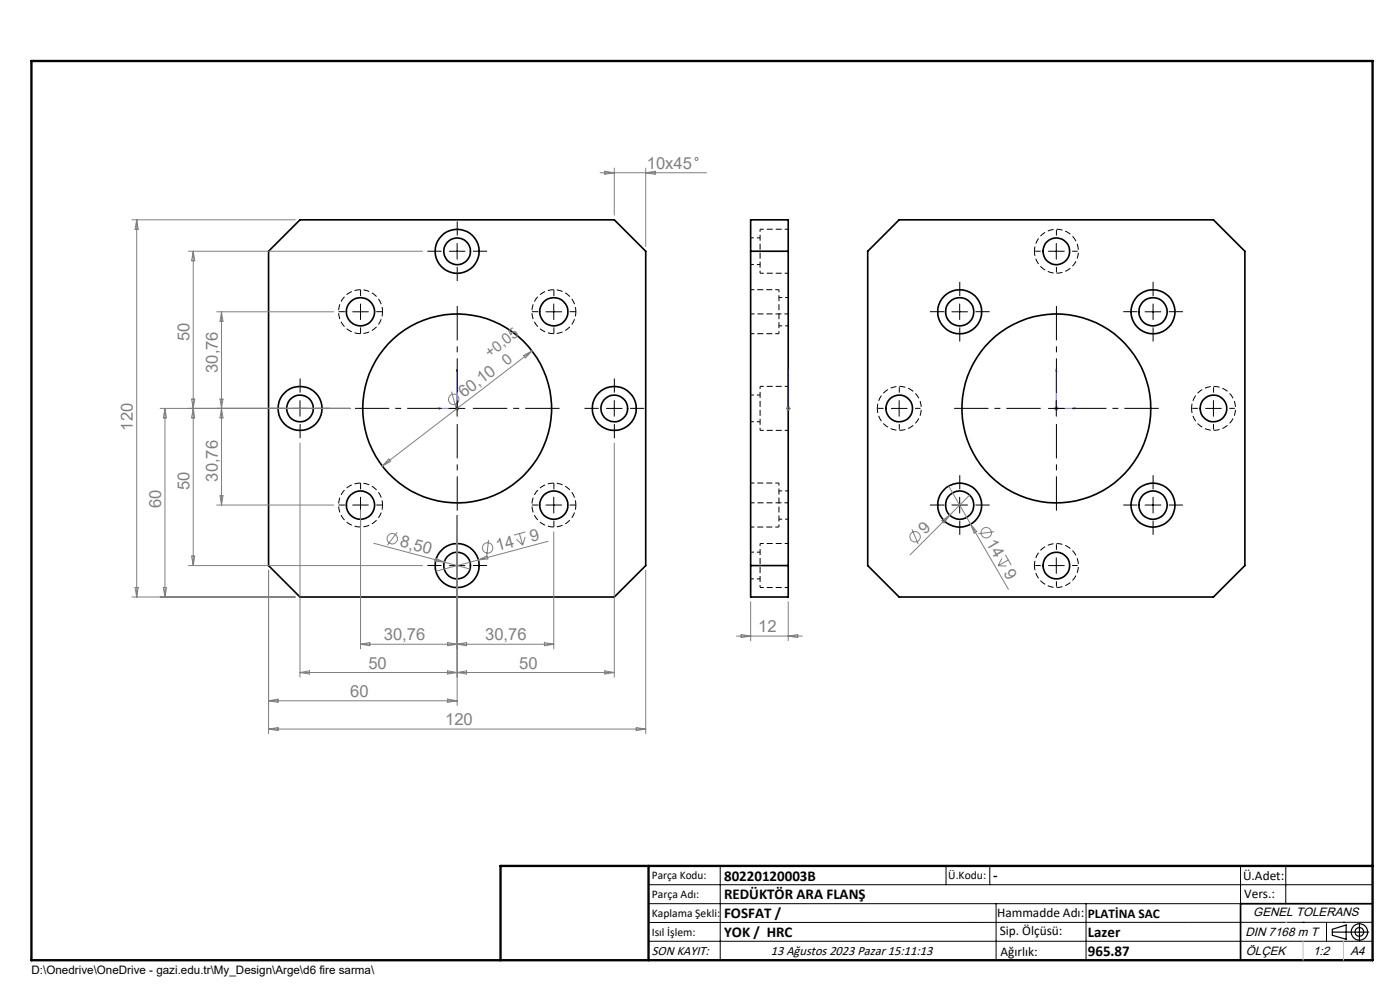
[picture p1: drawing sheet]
<svg xmlns="http://www.w3.org/2000/svg" width="297mm" height="210mm" viewBox="0 0 297 210" stroke-linecap="round" stroke-linejoin="round" font-family="sans-serif">
<path d="M219.4 53.3a4.7 4.7 0 0 1 6.8-4.2 4.7 4.7 0 0 1 .7 8 4.7 4.7 0 0 1-7.4-3.1l-.1-.7M81.2 66.1a4.7 4.7 0 0 0-6.8-4.1 4.7 4.7 0 0 0-.7 7.9 4.7 4.7 0 0 0 7.4-3.1l.1-.7M122.2 66.1a4.7 4.7 0 0 0-6.8-4.1 4.7 4.7 0 0 0-.6 7.9 4.7 4.7 0 0 0 7.3-3.1l.1-.7M186.1 86.6a4.7 4.7 0 0 1 6.8-4.1 4.7 4.7 0 0 1 .6 7.9 4.7 4.7 0 0 1-7.3-3l-.1-.8M252.8 86.6a4.7 4.7 0 0 1 6.8-4.1 4.7 4.7 0 0 1 .6 7.9 4.7 4.7 0 0 1-7.4-3v-.8M81.2 107.1a4.7 4.7 0 0 0-6.8-4.1 4.7 4.7 0 0 0-.7 7.9 4.7 4.7 0 0 0 7.4-3l.1-.8M122.2 107.1a4.7 4.7 0 0 0-6.8-4.1 4.7 4.7 0 0 0-.6 7.9 4.7 4.7 0 0 0 7.3-3l.1-.8M219.4 120a4.7 4.7 0 0 1 6.8-4.2 4.7 4.7 0 0 1 .7 7.9 4.7 4.7 0 0 1-7.4-3l-.1-.7" fill="none" stroke="#000" stroke-width=".21" stroke-dasharray="1.3 .6" stroke-dashoffset=".3" stroke-linecap="butt"/>
<g fill="none" stroke="#000" stroke-width=".35">
<path d="M57 53.3l6.6-6.7h66.7l6.7 6.7v66.7l-6.7 6.6h-66.7l-6.6-6.6zM159.2 46.6h8v80h-8zM159.2 53.3h8M184.1 53.3l6.6-6.7h66.7l6.7 6.7v66.7l-6.7 6.6h-66.7l-6.6-6.6zM159.2 120h8M291.2 191.7h-28v12"/>
<circle cx="97" cy="53.3" r="4.7"/>
<circle cx="97" cy="53.3" r="2.82"/>
<circle cx="224.1" cy="53.3" r="2.83"/>
<circle cx="76.5" cy="66.1" r="3"/>
<circle cx="117.5" cy="66.1" r="3"/>
<circle cx="203.6" cy="66.1" r="3"/>
<circle cx="203.6" cy="66.1" r="4.7"/>
<circle cx="244.6" cy="66.1" r="4.7"/>
<circle cx="244.6" cy="66.1" r="3"/>
<circle cx="63.6" cy="86.6" r="4.7"/>
<circle cx="63.6" cy="86.6" r="2.82"/>
<circle cx="97" cy="86.6" r="20"/>
<circle cx="130.3" cy="86.6" r="4.7"/>
<circle cx="130.3" cy="86.6" r="2.82"/>
<circle cx="190.8" cy="86.6" r="2.84"/>
<circle cx="224.1" cy="86.7" r="20"/>
<circle cx="257.4" cy="86.6" r="2.83"/>
<circle cx="76.5" cy="107.1" r="2.99"/>
<circle cx="97" cy="120" r="4.7"/>
<circle cx="97" cy="120" r="2.82"/>
<circle cx="117.5" cy="107.1" r="3"/>
<circle cx="203.6" cy="107.1" r="3"/>
<circle cx="203.6" cy="107.2" r="4.7"/>
<circle cx="224.1" cy="120" r="2.83"/>
<circle cx="244.6" cy="107.2" r="4.7"/>
<circle cx="244.6" cy="107.1" r="2.99"/>
</g>
<path d="M161.2 48.6v9.4M165.2 61.5v9.3M161.2 82v9.3M161.2 115.3v9.3M165.2 102.5v9.3" fill="none" stroke="#000" stroke-width=".21" stroke-dasharray="1.3 .6" stroke-dashoffset=".7" stroke-linecap="butt"/>
<path d="M161.2 58h6M167.2 48.6h-6M159.2 70.8h6M165.2 61.5h-6M161.2 91.3h6M167.2 82h-6M159.2 111.8h6M165.2 102.5h-6M167.2 115.3h-6M161.2 124.6h6" fill="none" stroke="#000" stroke-width=".21" stroke-dasharray="1.3 .6" stroke-dashoffset=".5" stroke-linecap="butt"/>
<path d="M159.2 56.1h2M161.2 50.5h-2M165.2 69.1h2M167.2 63.1h-2M159.2 89.5h2M161.2 83.8h-2M161.2 117.1h-2M165.2 110.1h2M167.2 104.1h-2M159.2 122.8h2" fill="none" stroke="#000" stroke-width=".21" stroke-dasharray="1.3 .6" stroke-dashoffset=".6" stroke-linecap="butt"/>
<path d="M167.2 66.6h-8M159.2 106.7h8" fill="none" stroke="#000" stroke-width=".21" stroke-dasharray="1.3 .6" stroke-dashoffset=".4" stroke-linecap="butt"/>
<g fill="none" stroke="#808080" stroke-width=".21">
<path d="M127.3 36.6h22.6M128.3 36.3l2 .3-2 .4zM130.3 35.7v9.9M137 35.7v16.6M137 36.6l2-.3v.7zM28 46.6h34.7M29 46.6v80M29 46.6l.3 2h-.7zM40 53.3h49.6M41 53.3v66.7M41 53.3l.3 2h-.7zM46 66.1h24.8"/>
<path d="M47 66.1v41M47 66.1l.3 2h-.6zM111.1 75.4l1.8-1-1.4 1.5zM112.9 74.4l-31.8 24.4M34 86.6h40.3M35 86.6l.3 2h-.7zM35 86.6v40M40.6 84.7h.7l-.3 1.9zM41 86.6l.3 2h-.7zM46.7 84.7h.6l-.3 1.9zM47 86.6l.3 2h-.6zM63.6 94v49.6"/>
<path d="M82.5 97.4l.4 .5-1.8 .9zM95.8 83.1l.9 3.3M96.5 86.6h1M96.6 86.3l.7 .7M97 86.1v1M97.3 86.3l-.7 .7M130.3 94v49.6M166.7 86.6h1M166.9 86.3l.7 .7M167.2 86.1v1M167.6 86.3l-.7 .7M223.6 86.6h1"/>
<path d="M223.7 86.3l.7 .7M224.1 86.1v1M224.4 86.3l-.7 .7M40 120h49.6M40.6 118h.7l-.3 2zM46 107.1h24.8M46.7 105.2h.6l-.3 1.9zM76.5 108.2v29.4M79.3 115.2l14.9 4M84.2 112.9l-2 2.7M92.4 118.4l1.8 .8-2-.1zM94.2 119.2l5.5 1.5"/>
<path d="M97 109.4v40.2M101.5 118.8l1.8-.9 .2 .7zM103.6 114.5l-.3 3.4M109.6 114.4l1.3 1.2M110.2 113.2l.7 2.4M111.4 113.9l-.5 1.7M111.4 112.8l-2.4 .7M116.3 114.8l-23.8 6.4M117.5 112.8v24.8M193.5 112.3l1.3 3.1M199.8 110.4l1.7-1.1-1.2 1.6zM201.3 103.1l4.6 8.1"/>
<path d="M201.5 109.3l-8.5 8.4M205.7 105l-4.2 4.3M205.9 111.2l8 13.8M205.9 111.2l1.3 1.6-.5 .3zM210.9 112.8l-3.4 .4M212.5 118.5l-.8 1.5M213.3 117.7l1.2 2.2M213.9 118.8l-2.2 1.2M28 126.6h34.7M28.6 124.6h.7l-.3 2zM34.6 124.6h.7l-.3 2zM57 121v34.6"/>
<path d="M76.5 136.7h41M76.5 136.7l2-.4v.7zM95 136.3l2 .4-2 .3zM97 136.7l2-.4v.7zM115.5 136.3l2 .4-2 .3zM137 121v34.6M156.2 134.9h14M157.2 134.6l2 .3-2 .3zM159.2 127.6v8.3M167.2 127.6v8.3M167.2 134.9l2-.3v.6zM211.7 120l1.8 .1"/>
<path d="M57 148.7h40M57 148.7l2-.4v.7zM57 154.6l2-.3v.7zM57 154.6h80M63.6 142.7h66.7M63.6 142.7l2.1-.4v.7zM95 148.3l2 .4-2 .3zM95 142.3l2 .4-2 .3zM97 142.7l2-.4v.7zM128.3 142.3l2 .4-2 .3zM135 154.3l2 .3-2 .4z"/>
<circle cx="147.7" cy="33.7" r=".32"/>
<circle cx="96.2" cy="84.7" r="1.1"/>
<circle cx="83.2" cy="114.3" r="1.1"/>
<circle cx="103.5" cy="116.2" r="1.1"/>
<circle cx="194.1" cy="113.9" r="1.11"/>
<circle cx="209.2" cy="113" r="1.1"/>
</g>
<g fill="none" stroke="#000" stroke-width=".25">
<path d="M282.6 197.7h7.8M282.6 197.1l3-.9v3l-3-.8zM288.4 195.8v3.8M106.2 203.7h185"/>
<circle cx="288.4" cy="197.7" r="1.74"/>
<circle cx="288.4" cy="197.7" r=".93"/>
</g>
<path d="M97 78.3v8.3h-4.2M97 78.3l.1 .4h-.2zM167.2 78.3v.4v-.4M167.2 78.3v8.3M224.1 78.3l.1 .4h-.2zM224.1 78.3v8.3h4.1M92.8 86.6l.4-.1v.2zM167.2 86.5v.2zM167.2 86.6h.1M227.8 86.5l.4 .1-.4 .1z" fill="none" stroke="#00f" stroke-width=".21"/>
<g fill="none" stroke="#000" stroke-width=".21" stroke-dasharray="15.2 1.3 1.3 1.3" stroke-linecap="butt">
<path d="M93.7 53.3h-3M97 50v-3M97 56.6v3M100.3 53.3h3M220.8 53.3h-1.2M224.1 50v-1.2M224.1 56.6v1.2M227.4 53.3h1.2M73.2 66.1h-1.4M76.5 62.8v-1.3M76.5 69.5v1.3M79.8 66.1h1.4"/>
<path d="M114.2 66.1h-1.4M117.5 62.8v-1.3M117.5 69.5v1.3M120.8 66.1h1.4M200.3 66.1h-3M203.6 62.8v-3M203.6 69.5v3M206.9 66.1h3M241.3 66.1h-3M244.6 62.8v-3M244.6 69.5v3M248 66.1h3"/>
<path d="M60.3 86.6h-3M63.7 83.3v-3M63.7 90v3M67 86.6h3M127 86.6h-3M130.3 83.3v-3M130.3 90v3M133.7 86.6h3M187.4 86.6h-1.1M190.8 83.3v-1.2M190.8 90v1.1M194.1 86.6h1.2"/>
<path d="M254.1 86.6h-1.2M257.4 83.3v-1.2M257.4 90v1.1M260.8 86.6h1.1M73.2 107.1h-1.4M76.5 103.8v-1.3M76.5 110.5v1.3M79.8 107.1h1.4M93.7 120h-3M97 116.6v-3M100.3 120h3M114.2 107.1h-1.4"/>
<path d="M117.5 103.8v-1.3M117.5 110.5v1.3M120.8 107.1h1.4M200.3 107.1h-3M203.6 103.8v-3M203.6 110.5v3M206.9 107.1h3M220.8 120h-1.2M224.1 116.6v-1.1M227.4 120h1.2M241.3 107.1h-3M244.6 103.8v-3"/>
<path d="M244.6 110.5v3M248 107.1h3M97 123.3v3M224.1 123.3v1.2"/>
</g>
<path d="M93.7 86.6h-18.4M97 83.3v-18.4M97 90v18.3M100.3 86.6h18.4M220.8 86.6h-18.4M224.1 83.3v-18.4M224.1 90v18.3M227.4 86.6h18.4" fill="none" stroke="#000" stroke-width=".21" stroke-dasharray="15.2 1.3 1.3 1.3" stroke-dashoffset="8" stroke-linecap="butt"/>
<g fill="none" stroke="#000" stroke-width=".21">
<path d="M95.3 53.3h3.3M97 51.6v3.4M222.4 53.3h3.4M224.1 51.6v3.4M74.8 66.1h3.3M76.5 64.5v3.3M115.8 66.1h3.4M117.5 64.5v3.3M201.9 66.1h3.3M203.6 64.5v3.3M242.9 66.1h3.4M244.6 64.5v3.3"/>
<path d="M62 86.6h3.3M63.6 85v3.3M95.3 86.6h3.3M97 85v3.3M128.7 86.6h3.3M130.3 85v3.3M189.1 86.6h3.3M190.7 85v3.3M222.4 86.6h3.4M224.1 85v3.3M255.8 86.6h3.3M257.4 85v3.3"/>
<path d="M74.8 107.1h3.3M76.5 105.5v3.3M95.3 120h3.3M97 118.3v3.3M115.8 107.1h3.4M117.5 105.5v3.3M201.9 107.1h3.3M203.6 105.5v3.3M222.4 120h3.4M224.1 118.3v3.3M242.9 107.1h3.4M244.6 105.5v3.3"/>
<path d="M137.6 187.7h153.6M137.6 191.7h153.6M137.6 199.7h153.6M152.8 183.7v20M200.7 183.7v4M210 183.7v4M211.3 191.7v12M230.4 191.7v12M263.2 183.7v20M272.8 183.7v8M276.4 195.6h.1M281.4 195.6v4.1"/>
<path d="M285 195.6h.1M291.2 195.6l-153.6 .1"/>
</g>
<path d="M6.7 12.9h284.5v190.8h-284.5zM137.6 183.7v20M291.2 183.7h-185v20" fill="none" stroke="#000" stroke-width=".5"/>
<path d="M276.4 199.7v4M285 199.7v4" fill="none" stroke="#c0c0c0" stroke-width=".21"/>
<path d="M272.8 195.6h.1" fill="none" stroke="#c0c0c0" stroke-width=".25"/>
<g fill="#00f">
<path d="M92.8 86.6l.4 .1v-.2zM97 78.3l-.1 .4h.2z"/>
<path d="M167.2 86.5v.2zM167.2 78.3v.4zM227.8 86.5l.4 .1-.4 .1zM224.1 78.3l.1 .4h-.2z"/>
</g>
<g font-size="3.5" fill="#808080">
<text x="137.2" y="35.8">10x45</text>
<text x="40.2" y="72.3" transform="rotate(-90 40.2 72.3)">50</text>
<text x="46.2" y="79.1" transform="rotate(-90 46.2 79.1)">30,76</text>
<text x="98.4" y="84.5" transform="rotate(-38 98.4 84.5)">60,10</text>
<text x="28.2" y="91.3" transform="rotate(-90 28.2 91.3)">120</text>
<text x="34.2" y="107.8" transform="rotate(-90 34.2 107.8)">60</text>
<text x="40.2" y="104" transform="rotate(-90 40.2 104)">50</text>
<text x="46.2" y="102.2" transform="rotate(-90 46.2 102.2)">30,76</text>
<text x="196.3" y="113.4" transform="rotate(-45 196.3 113.4)">9</text>
<text x="84.7" y="115.9" transform="rotate(15 84.7 115.9)">8,50</text>
<text x="105.5" y="116.9" transform="rotate(-15 105.5 116.9)">14</text>
<text x="112.7" y="115" transform="rotate(-15 112.7 115)">9</text>
<text x="209.1" y="115.1" transform="rotate(60 209.1 115.1)">14</text>
<text x="212.8" y="121.6" transform="rotate(60 212.8 121.6)">9</text>
<text x="81.4" y="135.8">30,76</text>
<text x="102.9" y="135.8">30,76</text>
<text x="160.9" y="134.1">12</text>
<text x="78.1" y="141.8">50</text>
<text x="110.2" y="141.8">50</text>
<text x="74.3" y="147.8">60</text>
<text x="94.4" y="153.8">120</text>
</g>
<g font-size="3.2" fill="#808080">
<text x="103.9" y="75.9" transform="rotate(-38 103.9 75.9)">+0,05</text>
<text x="107.5" y="77.6" transform="rotate(-38 107.5 77.6)">0</text>
</g>
<g font-size="3.2">
<text x="153.6" y="186.8">80220120003B</text>
<text x="153.6" y="190.8">REDÜKTÖR ARA FLANŞ</text>
<text x="210.7" y="186.6">-</text>
<text x="153.6" y="194.8">FOSFAT /</text>
<text x="153.6" y="198.8">YOK / HRC</text>
<text x="230.8" y="198.7">Lazer</text>
<text x="230.8" y="202.8">965.87</text>
</g>
<g font-size="2.8">
<text x="263.7" y="186.7">Ü.Adet:</text>
<text x="263.9" y="190.5">Vers.:</text>
<text x="211.5" y="194.5">Hammadde Adı:</text>
<text x="230.8" y="194.7">PLATİNA SAC</text>
<text x="138.3" y="202.6">SON KAYIT:</text>
<text x="163.6" y="202.6">13 Ağustos 2023 Pazar 15:11:13</text>
<text x="212.1" y="198.4">Sip. Ölçüsü:</text>
<text x="212.2" y="202.7">Ağırlık:</text>
</g>
<g font-size="2.6">
<text x="265.9" y="194.4">GENEL TOLERANS</text>
<text x="264.2" y="198.5">DIN 7168 m T</text>
<text x="264.3" y="202.6">ÖLÇEK</text>
<text x="278.5" y="202.6">1:2</text>
<text x="286.5" y="202.6">A4</text>
</g>
<g font-size="2.5">
<text x="138.3" y="186.4">Parça Kodu:</text>
<text x="138.3" y="190.5">Parça Adı:</text>
<text x="201.2" y="186.5">Ü.Kodu:</text>
<text x="138.3" y="194.5">Kaplama Şekli:</text>
<text x="138.3" y="198.6">Isıl İşlem:</text>
<text x="6.7" y="206.7">D:\Onedrive\OneDrive - gazi.edu.tr\My_Design\Arge\d6 fire sarma\</text>
</g>
</svg>
